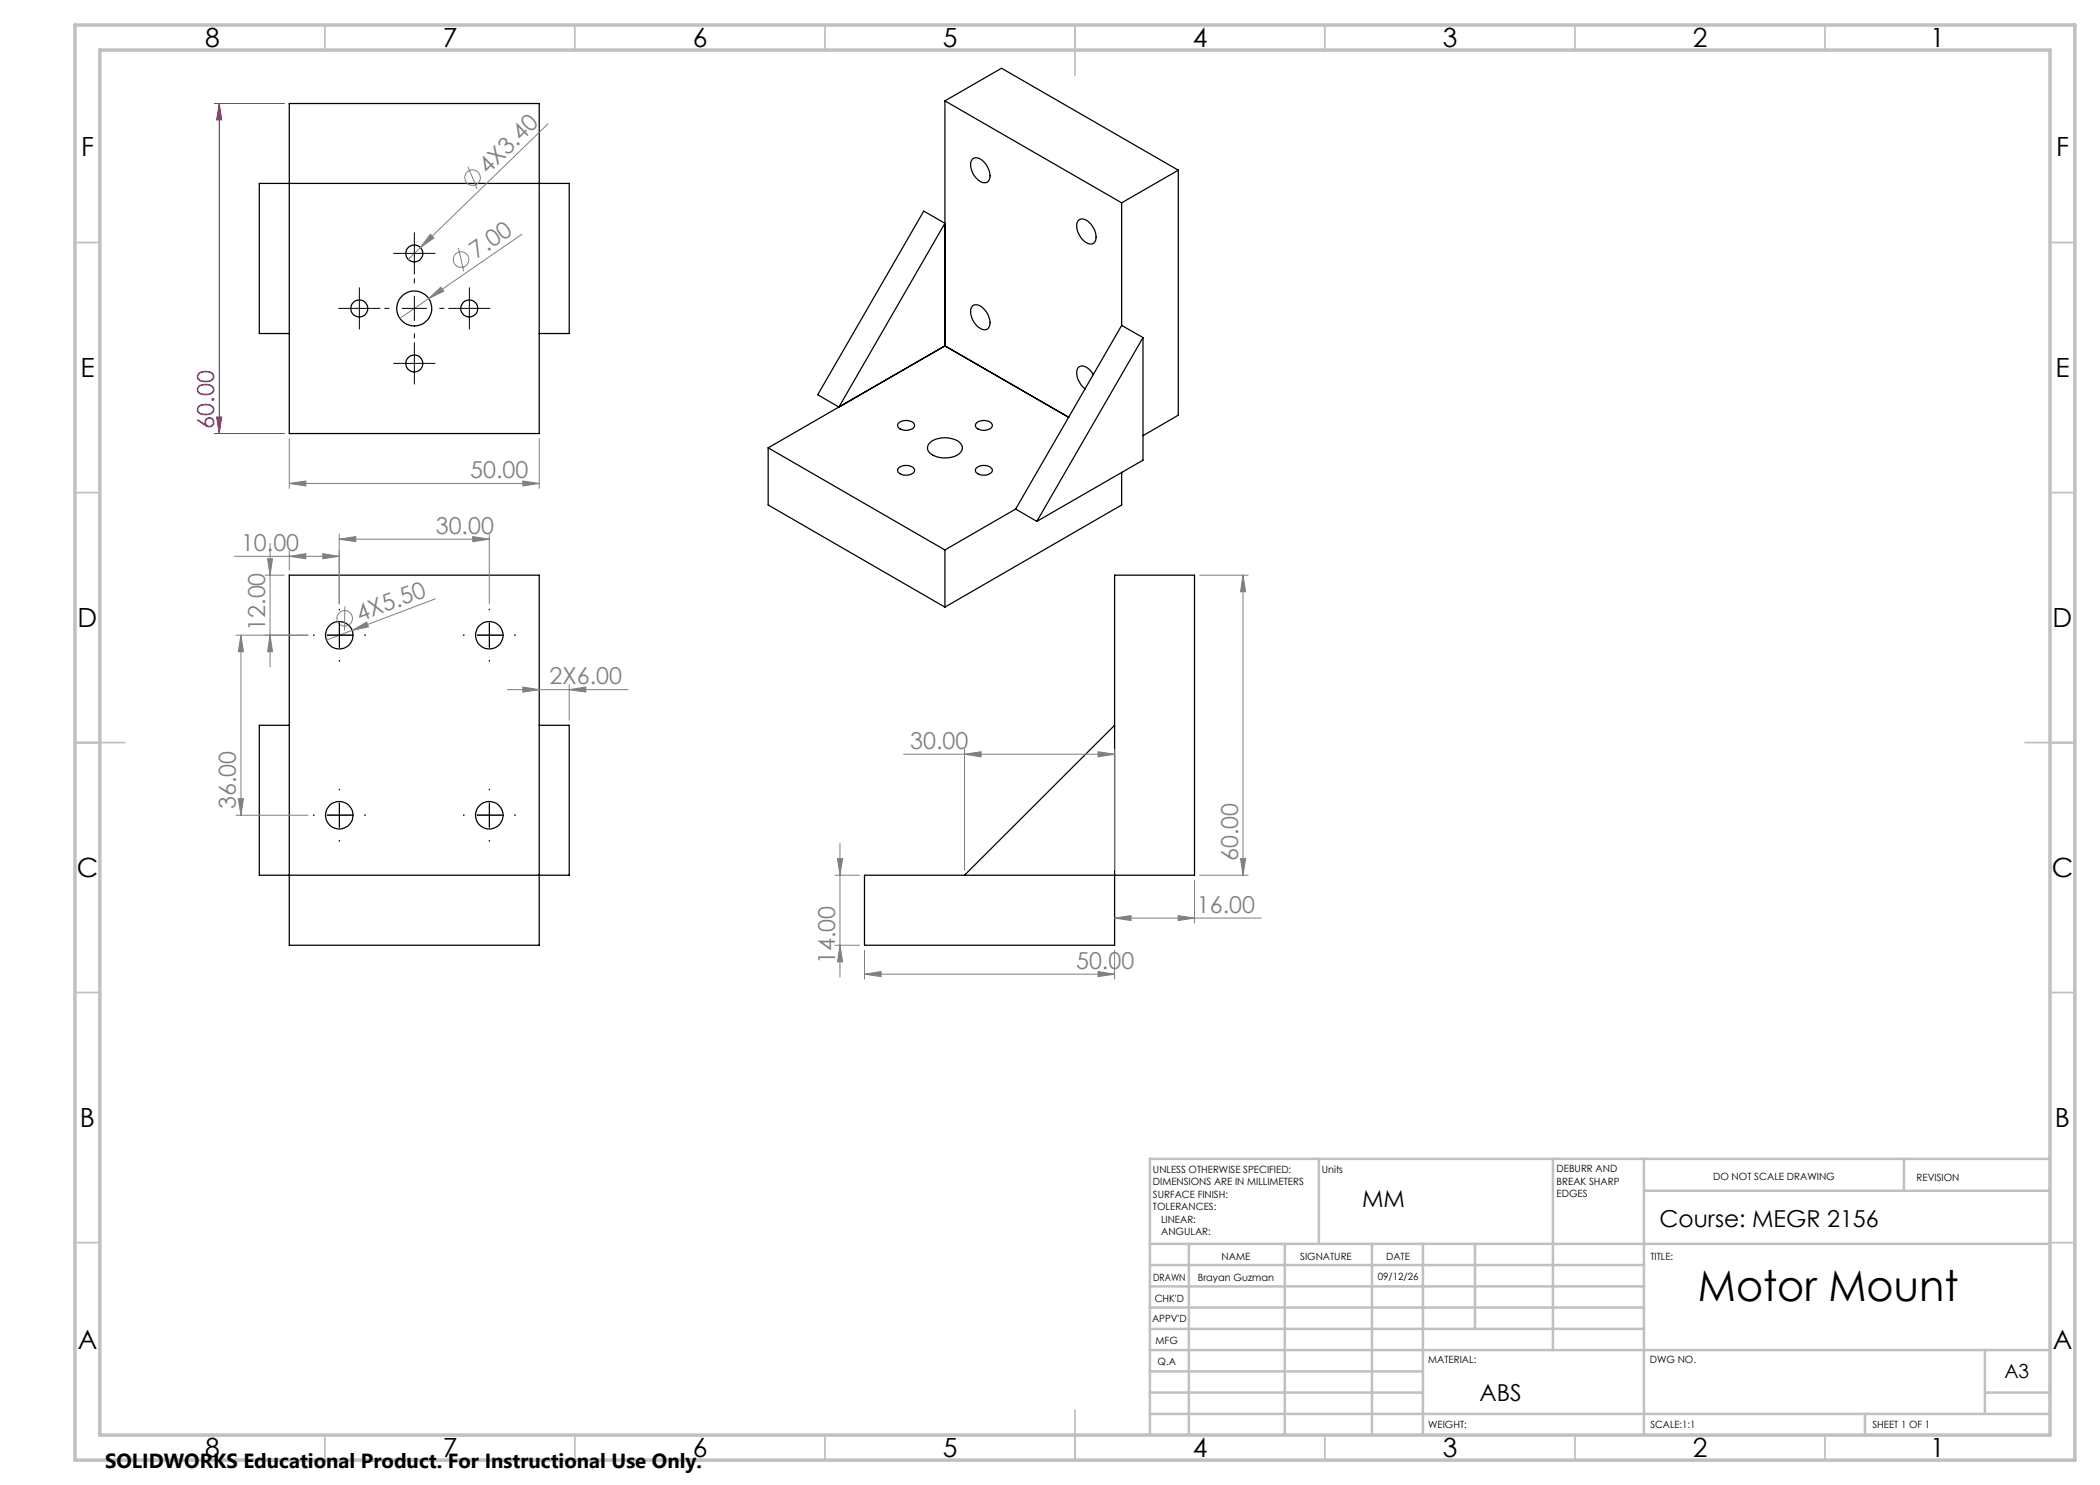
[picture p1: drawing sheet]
<svg xmlns="http://www.w3.org/2000/svg" width="420mm" height="297mm" viewBox="0 0 420 297" stroke-linecap="round" stroke-linejoin="round" font-family="sans-serif">
<g fill="none" stroke="#000" stroke-width=".25">
<path d="M57.9 20.7h49.9v66h-49.9zM189 20.2v49M189 20.2l35.3 20.4M189 20.2l11.3-6.6 35.4 20.4M194.6 31.7a1.92 1.92 0 0 1 2.4 1 2.96 2.96 0 0 1 .6 3.7 1.92 1.92 0 0 1-2.5-.9 2.96 2.96 0 0 1-.5-3.8zM235.7 34l-11.4 6.6M235.7 34v49l-7.1 4.1M184.7 42.2l4.3 2.5-21.2 36.7-4.3-2.5zM215.6 44.2a1.54 1.54 0 0 1 2.3 .4 3.5 3.5 0 0 1 1.1 3.8 1.54 1.54 0 0 1-2.4-.4 3.5 3.5 0 0 1-1-3.8zM224.3 40.6v24.5M57.9 66.7h-6v-30h61.9v30h-6M189 69.2l-35.4 20.4"/>
<path d="M189 69.2l24.7 14.3M189 69.2l-21.2 12.2M194.6 61.1a1.92 1.92 0 0 1 2.4 1 2.96 2.96 0 0 1 .6 3.7 1.92 1.92 0 0 1-2.5-1 2.96 2.96 0 0 1-.5-3.7zM218.7 74.9a2.32 2.32 0 0 0-2.9-1.5 2.62 2.62 0 0 0 .2 3.3l1 1.1M224.3 65.1l4.3 2.4M224.3 65.1l-21.2 36.7M228.6 67.5v24.5l-21.2 12.3M228.6 67.5l-21.2 36.8M153.6 89.6v11.4l35.4 20.4M153.6 89.6l35.4 20.4M179.6 93.7a2.21 2.21 0 0 1 3.3 .2 1.49 1.49 0 0 1-1.9 1.1 1.14 1.14 0 0 1-1.4-1.3zM179.8 84.6a2.31 2.31 0 0 1 3 .2 .81 .81 0 0 1-.7 1.1 2.08 2.08 0 0 1-2.6-.7z"/>
<path d="M185.8 88.7a4.8 4.8 0 0 1 6.4 .1 1.48 1.48 0 0 1-.8 2.2 4.9 4.9 0 0 1-5.7-.8 1.32 1.32 0 0 1 .1-1.5zM195.2 93.7a2.21 2.21 0 0 1 3.3 .2 1.49 1.49 0 0 1-1.9 1.1 1.14 1.14 0 0 1-1.4-1.3zM195.3 84.6a2.2 2.2 0 0 1 3.2 .4v.2a2.06 2.06 0 0 1-3.4 0zM224.3 94.5v6.5l-35.3 20.4M57.9 115h49.9v74.1h-49.9zM189 110v11.4M203.1 101.8l-14.1 8.2M203.1 101.8l4.3 2.5M222.9 115h16v60h-66v14.1h50zM57.9 145.1h-6v29.9h61.9v-29.9h-6M222.9 145.1l-30 29.9"/>
<circle cx="82.9" cy="50.7" r="1.7"/>
<circle cx="71.8" cy="61.7" r="1.7"/>
<circle cx="82.8" cy="61.7" r="3.5"/>
<circle cx="82.9" cy="72.7" r="1.7"/>
<circle cx="93.9" cy="61.7" r="1.7"/>
<circle cx="67.8" cy="127" r="2.75"/>
<circle cx="97.9" cy="127" r="2.75"/>
<circle cx="67.8" cy="163" r="2.75"/>
<circle cx="97.9" cy="163" r="2.75"/>
</g>
<g fill="none" stroke="#808080" stroke-width=".2">
<path d="M87.1 119.8l-21.8 8.2M69 121.3l-.1 4.8M70.4 126.1l2.9-1.7 .4 1z"/>
<circle cx="68.9" cy="123.7" r="1.56"/>
</g>
<g fill="none" stroke="#c0c0c0" stroke-width=".35">
<path d="M65 5v5M115 5v5M165 5v5M215 5v10M265 5v5M315 5v5M365 5v5M15 48.5h5M410 48.5h5M15 98.5h5M410 98.5h5M15 148.5h10"/>
<path d="M405 148.5h10M15 198.5h5M410 198.5h5M15 248.5h5M410 248.5h5M65 287v5M115 287v5M165 287v5M215 282v10M265 287v5M315 287v5M365 287v5"/>
</g>
<g fill="none" stroke="#c0c0c0" stroke-width=".5">
<path d="M263.8 231.8v17M310.6 231.8v38.2M328.8 231.8v55.2M328.8 238.2h81.2M380.8 231.8v6.4M410 231.8h-180v55.2M230 248.8h180M230 257.3h98.8M230 253h98.8M237.8 248.8v38.2M257 248.8v38.2M274.4 248.8v38.2"/>
<path d="M284.6 248.8v38.2M295 248.8v17M230 265.8h98.8M230 261.5h98.8M230 278.5h54.6M230 274.3h54.6M230 270h180M397 278.5h13M397 270v12.8M230 282.8h180M373 282.8v4.2"/>
</g>
<path d="M15 5h400v287h-400zM20 10h390v277h-390z" fill="none" stroke="#c0c0c0" stroke-width=".7"/>
<path d="M70.4 126.1l2.9-1.7 .4 1z" fill="#808080"/>
<path d="M46.9 111.3h20.9M57.9 111.3l3.3-.6v1.1zM57.9 110.2v3.8M67.8 110.2v10.6" fill="none" stroke="#808080" stroke-width=".2"/>
<path d="M57.9 111.3l3.3-.6v1.1z" fill="#808080"/>
<path d="M64.6 110.7l3.2 .6-3.2 .5z" fill="none" stroke="#808080" stroke-width=".2"/>
<path d="M64.6 110.7l3.2 .6-3.2 .5z" fill="#808080"/>
<path d="M67.8 107.8l3.4-.5v1zM67.8 106.8v14M67.8 107.8h30.1M97.9 106.8v14" fill="none" stroke="#808080" stroke-width=".2"/>
<path d="M67.8 107.8l3.4-.5v1z" fill="#808080"/>
<path d="M94.5 107.3l3.4 .5-3.4 .5z" fill="none" stroke="#808080" stroke-width=".2"/>
<path d="M94.5 107.3l3.4 .5-3.4 .5z" fill="#808080"/>
<path d="M47.2 127h14.4M48.2 127l.5 3.3h-1zM48.2 127v36.1M47.2 163.1h14.4" fill="none" stroke="#808080" stroke-width=".2"/>
<path d="M48.2 127l.5 3.3h-1z" fill="#808080"/>
<path d="M47.7 159.7h1l-.5 3.4z" fill="none" stroke="#808080" stroke-width=".2"/>
<path d="M47.7 159.7h1l-.5 3.4z" fill="#808080"/>
<path d="M53 115h3.9M54 108.7v24.7M53 127h8.6M54 127l.5 3.3h-1z" fill="none" stroke="#808080" stroke-width=".2"/>
<path d="M54 127l.5 3.3h-1z" fill="#808080"/>
<path d="M53.5 111.8h1l-.5 3.2z" fill="none" stroke="#808080" stroke-width=".2"/>
<path d="M53.5 111.8h1l-.5 3.2z" fill="#808080"/>
<path d="M101.5 137.9h24.2M113.8 137.9l3.4-.5v1zM113.8 136.9v7.1" fill="none" stroke="#808080" stroke-width=".2"/>
<path d="M113.8 137.9l3.4-.5v1z" fill="#808080"/>
<path d="M104.6 137.4l3.2 .5-3.2 .5z" fill="none" stroke="#808080" stroke-width=".2"/>
<path d="M104.6 137.4l3.2 .5-3.2 .5z" fill="#808080"/>
<path d="M57.9 96.7l3.3-.5v1zM57.9 87.7v10M57.9 96.7h49.9M107.8 87.7v10" fill="none" stroke="#808080" stroke-width=".2"/>
<g fill="none" stroke="#000" stroke-width=".2" stroke-dasharray="15.2 1.3 1.3 1.3" stroke-linecap="butt">
<path d="M62.9 127h-.3M67.9 127v-2.5M67.9 127h-2.5M67.9 127v2.5M67.9 127h2.5M67.9 122v-.2M67.9 132v.3M72.9 127h.2M92.9 127h-.3M97.9 127v-2.5M97.9 127h-2.5M97.9 127v2.5"/>
<path d="M97.9 127h2.5M97.9 122v-.2M97.9 132v.3M102.9 127h.2M67.9 158v-.2M97.9 158v-.2M62.9 163h-.3M67.9 163v-2.5M67.9 163h-2.5M67.9 163v2.5M67.9 163h2.5M67.9 168v.3"/>
<path d="M72.9 163h.2M92.9 163h-.3M97.9 163v-2.5M97.9 163h-2.5M97.9 163v2.5M97.9 163h2.5M97.9 168v.3M102.9 163h.2"/>
</g>
<path d="M57.9 96.7l3.3-.5v1z" fill="#808080"/>
<path d="M104.6 96.2l3.2 .5-3.2 .5z" fill="none" stroke="#808080" stroke-width=".2"/>
<path d="M104.6 96.2l3.2 .5-3.2 .5z" fill="#808080"/>
<path d="M42.9 20.7h14M43.9 20.7l.4 3.3h-1zM43.9 20.7v66M42.9 86.7h14" fill="none" stroke="#a0006e" stroke-width=".2"/>
<path d="M43.9 20.7l.4 3.3h-1z" fill="#a0006e"/>
<path d="M43.3 83.4h1l-.4 3.3z" fill="none" stroke="#a0006e" stroke-width=".2"/>
<path d="M43.3 83.4h1l-.4 3.3z" fill="#a0006e"/>
<g fill="none" stroke="#808080" stroke-width=".2">
<path d="M85.7 59.7l2.5-2.3 .6 .8zM85.7 59.7l-5.7 4M91.7 49.6l1 4.7M104.4 46.8l-18.7 12.9"/>
<circle cx="92.2" cy="51.9" r="1.55"/>
</g>
<path d="M85.7 59.7l2.5-2.3 .6 .8z" fill="#808080"/>
<g fill="none" stroke="#808080" stroke-width=".2">
<path d="M93.6 33.3l1.8 4.4M109.6 24.8l-28 27.1M86.1 46.8l.7 .8-2.7 1.9z"/>
<circle cx="94.5" cy="35.5" r="1.56"/>
</g>
<path d="M86.1 46.8l.7 .8-2.7 1.9z" fill="#808080"/>
<path d="M172.9 194.8l3.3-.5v1zM172.9 190v5.8M172.9 194.8h50M222.9 190v5.8" fill="none" stroke="#808080" stroke-width=".2"/>
<g fill="none" stroke="#000" stroke-width=".2" stroke-dasharray="15.2 1.3 1.3 1.3" stroke-linecap="butt">
<path d="M71.9 59.2v-1.7M80.4 50.7h-1.7M82.9 56.7v-1M82.9 50.7v-2.5M82.9 50.7h-2.5M82.9 50.7v2.5M82.9 50.7h2.5M82.9 48.2v-1.7M82.9 53.2v1.7M85.4 50.7h1.7M93.9 59.2v-1.7M69.4 61.7h-1.7"/>
<path d="M71.9 61.7v-2.5M71.9 61.7h-2.5M71.9 61.7v2.5M71.9 61.7h2.5M71.9 64.2v1.7M74.4 61.7h1.7M77.9 61.7h-1M80.4 72.7h-1.7M82.9 61.7v-2.5M82.9 61.7h-2.5M82.9 61.7v2.5M82.9 61.7h2.5"/>
<path d="M82.9 66.7v1M82.9 72.7v-2.5M82.9 72.7h-2.5M82.9 72.7v2.5M82.9 72.7h2.5M82.9 70.2v-1.7M82.9 75.2v1.7M85.4 72.7h1.7M87.9 61.7h1M91.4 61.7h-1.7M93.9 61.7v-2.5M93.9 61.7h-2.5"/>
<path d="M93.9 61.7v2.5M93.9 61.7h2.5M93.9 64.2v1.7M96.4 61.7h1.7"/>
</g>
<path d="M172.9 194.8l3.3-.5v1z" fill="#808080"/>
<path d="M219.6 194.3l3.3 .5-3.3 .5z" fill="none" stroke="#808080" stroke-width=".2"/>
<path d="M219.6 194.3l3.3 .5-3.3 .5z" fill="#808080"/>
<path d="M238.9 176v8.6M222.9 183.6l3.3-.5v1zM222.9 183.6h29.4" fill="none" stroke="#808080" stroke-width=".2"/>
<path d="M222.9 183.6l3.3-.5v1z" fill="#808080"/>
<path d="M235.6 183.1l3.3 .5-3.3 .5z" fill="none" stroke="#808080" stroke-width=".2"/>
<path d="M235.6 183.1l3.3 .5-3.3 .5z" fill="#808080"/>
<path d="M239.9 115h9.7M248.6 115l.5 3.4h-1zM248.6 115v60M239.9 175h9.7" fill="none" stroke="#808080" stroke-width=".2"/>
<path d="M248.6 115l.5 3.4h-1z" fill="#808080"/>
<path d="M248.1 171.7h1l-.5 3.3z" fill="none" stroke="#808080" stroke-width=".2"/>
<path d="M248.1 171.7h1l-.5 3.3z" fill="#808080"/>
<path d="M167 175h4.9M167.5 171.7h1l-.5 3.3zM168 168.7v26.7M167 189.1h4.9" fill="none" stroke="#808080" stroke-width=".2"/>
<path d="M167.5 171.7h1l-.5 3.3z" fill="#808080"/>
<path d="M168 189.1l.5 3.3h-1z" fill="none" stroke="#808080" stroke-width=".2"/>
<path d="M168 189.1l.5 3.3h-1z" fill="#808080"/>
<path d="M180.7 150.8h42.2M192.9 149.9v24.2M219.6 150.4l3.3 .4-3.3 .6zM222.9 149.9v24.2" fill="none" stroke="#808080" stroke-width=".2"/>
<path d="M219.6 150.4l3.3 .4-3.3 .6z" fill="#808080"/>
<path d="M192.9 150.8l3.3-.4v1z" fill="none" stroke="#808080" stroke-width=".2"/>
<path d="M192.9 150.8l3.3-.4v1z" fill="#808080"/>
<text font-size="8.5" x="339.6" y="260.3">Motor Mount</text>
<g font-size="5.3">
<text x="41" y="9.5">8</text>
<text x="88.5" y="9.5">7</text>
<text x="138.5" y="9.5">6</text>
<text x="188.5" y="9.5">5</text>
<text x="238.5" y="9.5">4</text>
<text x="288.5" y="9.5">3</text>
<text x="338.5" y="9.5">2</text>
<text x="386" y="9.5">1</text>
<text x="16.2" y="31.2">F</text>
<text x="411.2" y="31.2">F</text>
<text x="16.1" y="75.5">E</text>
<text x="411.1" y="75.5">E</text>
<text x="15.5" y="125.5">D</text>
<text x="410.5" y="125.5">D</text>
<text x="15.4" y="175.5">C</text>
<text x="410.4" y="175.5">C</text>
<text x="16" y="225.5">B</text>
<text x="411" y="225.5">B</text>
<text x="15.5" y="269.7">A</text>
<text x="410.5" y="269.7">A</text>
<text x="41" y="291.5">8</text>
<text x="88.5" y="291.5">7</text>
<text x="138.5" y="291.5">6</text>
<text x="188.5" y="291.5">5</text>
<text x="238.5" y="291.5">4</text>
<text x="288.5" y="291.5">3</text>
<text x="338.5" y="291.5">2</text>
<text x="386" y="291.5">1</text>
</g>
<g font-size="4.7" fill="#808080">
<text x="97.6" y="35" transform="rotate(-44 97.6 35)">4X3.40</text>
<text x="95.3" y="51.9" transform="rotate(-35 95.3 51.9)">7.00</text>
<text x="94.1" y="95.7">50.00</text>
<text x="87.2" y="106.8">30.00</text>
<text x="48.2" y="110.2">10.00</text>
<text x="72" y="124.3" transform="rotate(-21 72 124.3)">4X5.50</text>
<text x="53" y="126.2" transform="rotate(-90 53 126.2)">12.00</text>
<text x="109.9" y="136.9">2X6.00</text>
<text x="182" y="149.8">30.00</text>
<text x="47.2" y="161.8" transform="rotate(-90 47.2 161.8)">36.00</text>
<text x="247.6" y="172.2" transform="rotate(-90 247.6 172.2)">60.00</text>
<text x="239.4" y="182.6">16.00</text>
<text x="167" y="192.9" transform="rotate(-90 167 192.9)">14.00</text>
<text x="215.2" y="193.8">50.00</text>
</g>
<text font-size="4.7" fill="#a0006e" x="42.8" y="85.7" transform="rotate(-90 42.8 85.7)">60.00</text>
<g font-size="4.7">
<text x="272.4" y="241.4">MM</text>
<text x="331.9" y="245.3">Course: MEGR 2156</text>
<text x="295.9" y="280.1">ABS</text>
</g>
<text font-size="4.1" x="21" y="293.7">SOLIDWORKS Educational Product. For Instructional Use Only.</text>
<text font-size="3.9" x="400.9" y="275.5">A3</text>
<g font-size="2">
<text x="230.6" y="234.6">UNLESS OTHERWISE SPECIFIED:</text>
<text x="230.6" y="237.1">DIMENSIONS ARE IN MILLIMETERS</text>
<text x="230.6" y="239.6">SURFACE FINISH:</text>
<text x="264.4" y="234.6">Units</text>
<text x="311.3" y="234.5">DEBURR AND</text>
<text x="311.3" y="237">BREAK SHARP</text>
<text x="311.3" y="239.5">EDGES</text>
<text x="342.6" y="236">DO NOT SCALE DRAWING</text>
<text x="383.3" y="236.2">REVISION</text>
<text x="230.6" y="242.1">TOLERANCES:</text>
<text x="232.2" y="244.6">LINEAR:</text>
<text x="232.2" y="247.1">ANGULAR:</text>
<text x="244.3" y="252">NAME</text>
<text x="260" y="251.9">SIGNATURE</text>
<text x="277.2" y="251.9">DATE</text>
<text x="330.1" y="251.9">TITLE:</text>
<text x="230.6" y="256.1">DRAWN</text>
<text x="239.5" y="256.1">Brayan Guzman</text>
<text x="275.6" y="255.9">09/12/26</text>
<text x="230.9" y="260.3">CHK'D</text>
<text x="230.4" y="264.4">APPV'D</text>
<text x="231.1" y="268.8">MFG</text>
<text x="231.5" y="273">Q.A</text>
<text x="285.6" y="272.5">MATERIAL:</text>
<text x="330" y="272.5">DWG NO.</text>
<text x="285.6" y="285.5">WEIGHT:</text>
<text x="330.1" y="285.6">SCALE:1:1</text>
<text x="374.5" y="285.6">SHEET 1 OF 1</text>
</g>
</svg>
